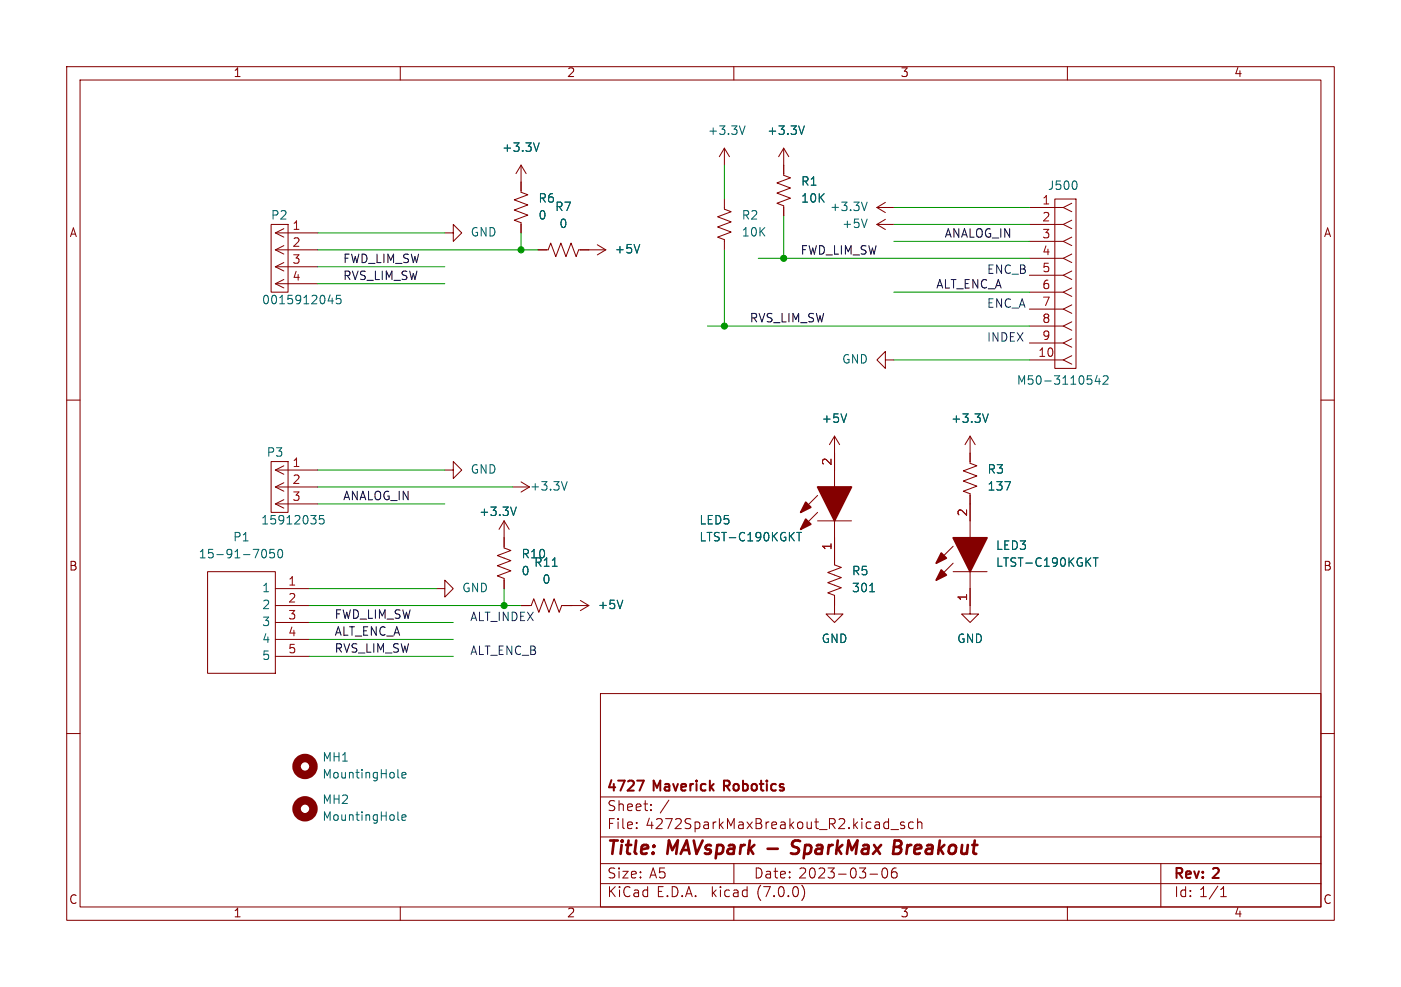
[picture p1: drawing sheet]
<svg xmlns="http://www.w3.org/2000/svg" width="210mm" height="148mm" viewBox="0 0 210 148" stroke-linecap="round" stroke-linejoin="round" font-family="sans-serif">
<g fill="none" stroke="#840000" stroke-width=".15">
<path d="M10 10h190v128h-190zM12 12h186v124h-186zM60 10v2M110 10v2M160 10v2M40.6 33.7h2.6v10.1h-2.6zM41.3 37.5h6.3M41.3 37.5l1.2 .6M41.3 34.9l1.2 .7M41.3 34.9h6.3M42.5 39.4l-1.2 .6M42.5 36.8l-1.2 .7"/>
<path d="M42.5 34.3l-1.2 .6M66.7 34.9h1.2v-1.2l1.3 1.2-1.3 1.3v-1.3M78.1 24.8v4l1 .4-2 .8 2 .7-2 .8 2 .8-2 .7 1 .4v1.5M78.1 24.8l-.8 1.2M78.1 24.8l.8 1.2M80.6 37.5h1.6l.3-1.1 .8 2.1 .8-2.1 .7 2.1 .8-2.1 .8 2.1 .3-1h4.1M89.5 36.7l1.3 .8M90.8 37.5l-1.3 .7M108.6 29.8v1.6l1 .4-2 .7 2 .8-2 .7 2 .8-2 .8 1 .3v1.6M108.6 22.2l-.8 1.3M108.6 22.2v2.6M108.6 22.2l.7 1.3"/>
<path d="M117.5 22.2v4.1l1 .4-2 .7 2 .8-2 .8 2 .7-2 .8 1 .4v1.5M117.5 22.2l-.8 1.3M117.5 22.2l.7 1.3M131.4 31.1h2.6M131.4 33.7h2.6M131.4 33.7l1.3 .7M131.4 31.1l1.3 .8M132.7 32.9l-1.3 .8M132.7 30.4l-1.3 .7M154.3 31.1h5.1M154.3 33.7h5.1M154.3 36.2h5.1"/>
<path d="M154.3 38.7h5.1M158.1 29.8h3.2v25.4h-3.2zM159.4 38.7l1.3 .7M159.4 36.2l1.3 .6M159.4 33.7l1.3 .6M159.4 31.1l1.3 .7M160.7 38.1l-1.3 .6M160.7 35.6l-1.3 .6M160.7 33l-1.3 .7M160.7 30.5l-1.3 .6M10 60h2M41.3 42.5l1.2 .7"/>
<path d="M41.3 40l1.2 .6M41.3 40h6.3M41.3 42.5h6.3M42.5 41.9l-1.2 .6M132.7 54v-1.3l-1.3 1.3 1.3 1.2v-1.2h1.3M154.3 54h5.1M154.3 41.3h5.1M154.3 43.8h5.1M154.3 46.4h5.1M154.3 48.9h5.1M154.3 51.4h5.1M159.4 54l1.3 .6"/>
<path d="M159.4 51.4l1.3 .7M159.4 48.9l1.3 .6M159.4 46.4l1.3 .6M159.4 43.8l1.3 .7M159.4 41.3l1.3 .6M160.7 53.3l-1.3 .7M160.7 50.8l-1.3 .6M160.7 48.3l-1.3 .6M160.7 45.7l-1.3 .7M160.7 43.2l-1.3 .6M160.7 40.6l-1.3 .7M198 60h2"/>
<path d="M40.6 69.2h2.6v7.6h-2.6zM41.3 73h6.3M41.3 75.6l1.2 .6M41.3 73l1.2 .7M41.3 70.5l1.2 .6M41.3 70.5h6.3M41.3 75.6h6.3M42.5 74.9l-1.2 .7M42.5 72.4l-1.2 .6M42.5 69.9l-1.2 .6M66.7 70.5h1.2v-1.3l1.3 1.3-1.3 1.3v-1.3M75.6 78.1v4.1l1 .4-2.1 .7 2.1 .8-2.1 .7 2.1 .8-2.1 .8 1.1 .3v1.6"/>
<path d="M75.6 78.1l-.8 1.3M75.6 78.1l.7 1.3M76.8 73h2.6M78.1 72.3l1.3 .7M79.4 73l-1.3 .8M122.6 78.1h5M122.6 76.8l-2.6 2.6M122.6 74.3l-2.6 2.5M125.1 78.1v6.6l1 .4-2 .8 2 .7-2 .8 2 .7-2 .8 1 .4v2.8h1.3l-1.3 1.2-1.3-1.2h1.3M125.1 65.4v7.6M125.1 65.4l-.8 1.3M125.1 65.4l.8 1.3"/>
<path d="M145.4 65.4v4.1l1 .4-2 .7 2 .8-2 .7 2 .8-2 .8 1 .3v6.6M145.4 65.4l-.7 1.3M145.4 65.4l.8 1.3M31.1 85.7h10.2v15.3h-10.2zM41.3 88.3h5.1M41.3 90.8h5.1M41.3 93.3h5.1M41.3 95.9h5.1M41.3 98.4h5.1M65.4 88.3h1.3v-1.3l1.2 1.3-1.2 1.2v-1.2M78.1 90.8h1.5l.4-1 .8 2 .7-2 .8 2 .8-2 .7 2 .4-1h4.1M87 90l1.3 .8"/>
<path d="M88.3 90.8l-1.3 .8M142.9 85.7h5.1M142.9 84.5l-2.6 2.5M142.9 81.9l-2.6 2.6M145.4 85.7v6.4h1.3l-1.3 1.2-1.3-1.2h1.3M10 110h2M90 104h108v32h-108zM90 119.5h108M198 110h2M60 136v2M90 132.5h108M90 129.5h108"/>
<path d="M90 125.5h108M95.4 124.1v.2M95.4 123.3v.2M97.6 121.4v.2M97.6 120.6v.2M110 136v2M110 129.5v3M120.2 132.8a1.74 1.74 0 0 1 0 2.2M130.4 131.1h1.2M132.3 130.3a1.02 1.02 0 0 0 .2 1.4h.2a.91 .91 0 0 0 .2-1.4M133.5 124.4h1.2M133.8 130.3a1.17 1.17 0 0 0 0 1.3h.5l.2-.2v-.4l-.3-.3-.4 .1-.2 .2"/>
<path d="M135.5 123.3h-.3l-.2 .2 .1 .2 .4 .1v.4h-.5M136.9 123.3h-.4l-.3 .2v.5l.1 .2h.6M137.5 123.4a.37 .37 0 0 1 .7 .1v.8M137.5 122.8v1.5M160 136v2M174 129.5v6.5M183 134.5h.8M183 133.4l.4-.4v1.5"/>
</g>
<path d="M118.6 127.9l.7 .1M119.7 126h-.5a.49 .49 0 0 0-.5 .5 .49 .49 0 0 0 .4 .5l.3 .1M134 127h.7M134.1 126h.7l.2 .2M134.7 127l.3 .2M135.1 127.7l-.5 .3h-.7M135.1 126.6l-.4 .4" fill="none" stroke="#840000" stroke-width=".4"/>
<path d="M95.5 117.1h1l-.6 1.5" fill="none" stroke="#840000" stroke-width=".3"/>
<g fill="none" stroke="#840000" stroke-width="1.3">
<circle cx="45.7" cy="114.9" r="1.27"/>
<circle cx="45.7" cy="121.3" r="1.27"/>
</g>
<g fill="none" stroke="#006464" stroke-width=".15">
<path d="M111.7 18.9l-.4 1.3M120.6 18.9l-.5 1.3M80.8 21.4l-.4 1.3M95.9 36.7l-.4 1.2M130 32.9l-.4 1.2M130 30.3l-.4 1.3M161.4 27.4v.8M49.2 45.1h.8M49.8 44.7v.9M51.1 44.3h-.6l-.1 .6 .2-.1h.4l.1 .2v.4l-.2 .2-.5-.2M164.5 56.3l-.3 .9h.7M164.8 56.8v.8"/>
<path d="M165.4 56.5l.5-.2 .1 .2 .1 .2-.8 .9h.8M48.5 77.3h-.6v.6l.1-.1h.5l.1 .2-.1 .5-.2 .1-.4-.1M77.4 76l-.4 1.3M85 72.2l-.4 1.3M119.4 79.8h.7M119.8 79.8v1.3M126.9 62.1l-.4 1.2M148.1 62.1l-.4 1.2M39.3 82.6l.2-.2a.69 .69 0 0 1 .5 .5 .69 .69 0 0 1-.2 .7l-.3 .1-.2-.3M41.1 82.4h-.6l-.1 .6 .2-.1h.4l.2 .2-.1 .4-.2 .2-.5-.2M41.8 82.5l.1-.1a.69 .69 0 0 1 .5 .5 .69 .69 0 0 1-.2 .7l-.1 .1a.69 .69 0 0 1-.3-1.2zM93.4 90l-.5 1.3"/>
<path d="M130.4 88.7h.7M163.9 83.7h.7M164.2 83.7v1.2M59.7 116.6l.1 .1M60.2 116.2l.6-.1v-.2l-.4-.1-.2 .2 .1 .6h.5M59.7 123h.1M60.2 122.6l.6-.1v-.3h-.4l-.2 .2 .1 .6h.5"/>
</g>
<g fill="#840000" stroke="#840000" stroke-width=".25">
<path d="M122.6 73h5l-2.5 5.1z"/>
<path d="M120.8 77.9l.7 .7-1.5 .8z"/>
<path d="M120.8 75.3l.7 .8-1.5 .7z"/>
<path d="M142.9 80.6h5.1l-2.6 5.1z"/>
<path d="M141.1 85.5l.8 .7-1.6 .8z"/>
<path d="M141.1 82.9l.8 .8-1.6 .8z"/>
</g>
<g fill="none" stroke="#009600" stroke-width=".15">
<path d="M47.6 37.5h33M47.6 34.9h19.1M78.1 34.9v2.6M108.6 24.8v5M108.6 37.5v11.4M113.7 38.7h40.6M117.5 32.4v6.3M134 36.2h20.3M134 31.1h20.3M134 33.7h20.3M47.6 42.5h19.1M47.6 40h19.1"/>
<path d="M106 48.9h48.3M134 54h20.3M134 43.8h20.3M47.6 70.5h19.1M47.6 73h29.2M47.6 75.6h19.1M46.4 95.9h21.5M46.4 90.8h31.7M46.4 98.4h21.5M46.4 88.3h19M46.4 93.3h21.5M75.6 88.3v2.5"/>
</g>
<g fill="#009600" stroke="#009600" stroke-width=".15">
<circle cx="78.1" cy="37.5" r=".46"/>
<circle cx="117.5" cy="38.7" r=".46"/>
<circle cx="108.6" cy="48.9" r=".46"/>
<circle cx="75.6" cy="90.8" r=".46"/>
</g>
<g font-size="2.8" fill="#840000">
<text x="91" y="128.8">Title:</text>
<text x="100.1" y="128.8">MAVspark -</text>
<text x="120" y="128.8">SparkMax</text>
<text x="135.8" y="128.8">Breakout</text>
</g>
<g font-size="2.1" fill="#840000">
<text x="91" y="119.1">4727</text>
<text x="98.1" y="119.1">Maverick</text>
<text x="109.1" y="119.1">Robotics</text>
<text x="91" y="124.6">File:</text>
<text x="91" y="121.9">Sheet:</text>
<text x="96.8" y="124.6">4272SparkMaxBreakout_R2.kicad_sch</text>
<text x="98.9" y="121.9">/</text>
<text x="91" y="134.8">KiCad</text>
<text x="91" y="132">Size:</text>
<text x="97.3" y="132">A5</text>
<text x="98.4" y="134.8">E.D.A.</text>
<text x="106.7" y="134.8">kicad</text>
<text x="113" y="132">Date:</text>
<text x="113.6" y="134.8">(7.0.0)</text>
<text x="119.7" y="132">2023-03-06</text>
<text x="176" y="132.2">Rev:</text>
<text x="176" y="134.8">Id: 1/1</text>
<text x="182" y="132.2">2</text>
</g>
<g font-size="1.8" fill="#840000">
<text x="35" y="11.8">1</text>
<text x="85" y="11.8">2</text>
<text x="135" y="11.8">3</text>
<text x="185" y="11.8">4</text>
<text x="10.4" y="35.8">A</text>
<text x="198.4" y="35.8">A</text>
<text x="10.3" y="85.8">B</text>
<text x="198.3" y="85.8">B</text>
<text x="10.3" y="135.8">C</text>
<text x="35" y="137.8">1</text>
<text x="85" y="137.8">2</text>
<text x="135" y="137.8">3</text>
<text x="185" y="137.8">4</text>
<text x="198.3" y="135.8">C</text>
</g>
<g font-size="1.8" fill="#006464">
<text x="75.2" y="23.1">+3.3V</text>
<text x="106.1" y="20.5">+3.3V</text>
<text x="114.9" y="20.5">+3.3V</text>
<text x="120" y="28.1">R1</text>
<text x="157" y="28.8">J500</text>
<text x="40.6" y="33.2">P2</text>
<text x="70.5" y="35.8">GND</text>
<text x="80.7" y="30.7">R6</text>
<text x="80.7" y="33.2">0</text>
<text x="83.2" y="31.9">R7</text>
<text x="83.8" y="34.5">0</text>
<text x="111.1" y="33.2">R2</text>
<text x="111.1" y="35.8">10K</text>
<text x="120" y="30.7">10K</text>
<text x="124.4" y="31.9">+3.3V</text>
<text x="126.2" y="34.5">+5V</text>
<text x="92.1" y="38.3">+5V</text>
<text x="39.2" y="45.9">0015912045</text>
<text x="126.2" y="54.8">GND</text>
<text x="152.4" y="58">M50-3110542</text>
<text x="123.1" y="63.7">+5V</text>
<text x="142.5" y="63.7">+3.3V</text>
<text x="39.9" y="68.8">P3</text>
<text x="70.5" y="71.3">GND</text>
<text x="148" y="71.3">R3</text>
<text x="71.8" y="77.7">+3.3V</text>
<text x="79.4" y="73.9">+3.3V</text>
<text x="148" y="73.9">137</text>
<text x="34.9" y="81.5">P1</text>
<text x="39.1" y="78.9">15912035</text>
<text x="104.8" y="78.9">LED5</text>
<text x="104.8" y="81.5">LTST-C190KGKT</text>
<text x="149.2" y="82.7">LED3</text>
<text x="29.7" y="84">15-91-7050</text>
<text x="39.2" y="89.1">1</text>
<text x="69.2" y="89.1">GND</text>
<text x="78.1" y="84">R10</text>
<text x="78.1" y="86.6">0</text>
<text x="80" y="85.3">R11</text>
<text x="81.2" y="87.8">0</text>
<text x="127.6" y="86.6">R5</text>
<text x="127.6" y="89.1">301</text>
<text x="149.2" y="85.3">LTST-C190KGKT</text>
<text x="39.2" y="91.6">2</text>
<text x="39.2" y="94.2">3</text>
<text x="89.5" y="91.6">+5V</text>
<text x="39.2" y="96.7">4</text>
<text x="39.2" y="99.3">5</text>
<text x="123.1" y="96.7">GND</text>
<text x="143.4" y="96.7">GND</text>
<text x="48.3" y="114.5">MH1</text>
<text x="48.3" y="117">MountingHole</text>
<text x="48.3" y="120.8">MH2</text>
<text x="48.3" y="123.4">MountingHole</text>
</g>
<g font-size="1.8" fill="#a90000">
<text x="43.8" y="34.7">1</text>
<text x="156.2" y="30.9">1</text>
<text x="156.2" y="33.4">2</text>
<text x="156.2" y="35.9">3</text>
<text x="43.8" y="37.2">2</text>
<text x="43.8" y="39.8">3</text>
<text x="156.2" y="38.5">4</text>
<text x="156.2" y="41">5</text>
<text x="43.8" y="42.3">4</text>
<text x="156.2" y="43.6">6</text>
<text x="156.2" y="46.1">7</text>
<text x="155.6" y="53.7">10</text>
<text x="156.2" y="48.6">8</text>
<text x="156.2" y="51.2">9</text>
<text x="43.8" y="70.2">1</text>
<text x="124.8" y="69.9" transform="rotate(-90 124.8 69.9)">2</text>
<text x="43.8" y="72.8">2</text>
<text x="43.8" y="75.3">3</text>
<text x="145.2" y="77.5" transform="rotate(-90 145.2 77.5)">2</text>
<text x="124.8" y="82.6" transform="rotate(-90 124.8 82.6)">1</text>
<text x="43.1" y="88">1</text>
<text x="43.1" y="90.6">2</text>
<text x="43.1" y="93.1">3</text>
<text x="43.1" y="95.6">4</text>
<text x="145.2" y="90.2" transform="rotate(-90 145.2 90.2)">1</text>
<text x="43.1" y="98.2">5</text>
</g>
<g font-size="1.8" fill="#0f0f0f">
<text x="141.6" y="35.8">ANALOG_IN</text>
<text x="51.4" y="39.7">FWD_LIM_SW</text>
<text x="120" y="38.4">FWD_LIM_SW</text>
<text x="51.4" y="42.2">RVS_LIM_SW</text>
<text x="140.3" y="43.5">ALT_ENC_A</text>
<text x="112.4" y="48.5">RVS_LIM_SW</text>
<text x="51.4" y="75.2">ANALOG_IN</text>
<text x="50.2" y="95.5">ALT_ENC_A</text>
<text x="50.2" y="93">FWD_LIM_SW</text>
<text x="50.2" y="98.1">RVS_LIM_SW</text>
</g>
<g font-size="1.8" fill="#0000c2">
<text x="148" y="41.3">ENC_B</text>
<text x="148" y="46.4">ENC_A</text>
<text x="148" y="51.4">INDEX</text>
<text x="70.5" y="93.3">ALT_INDEX</text>
<text x="70.5" y="98.4">ALT_ENC_B</text>
</g>
</svg>
